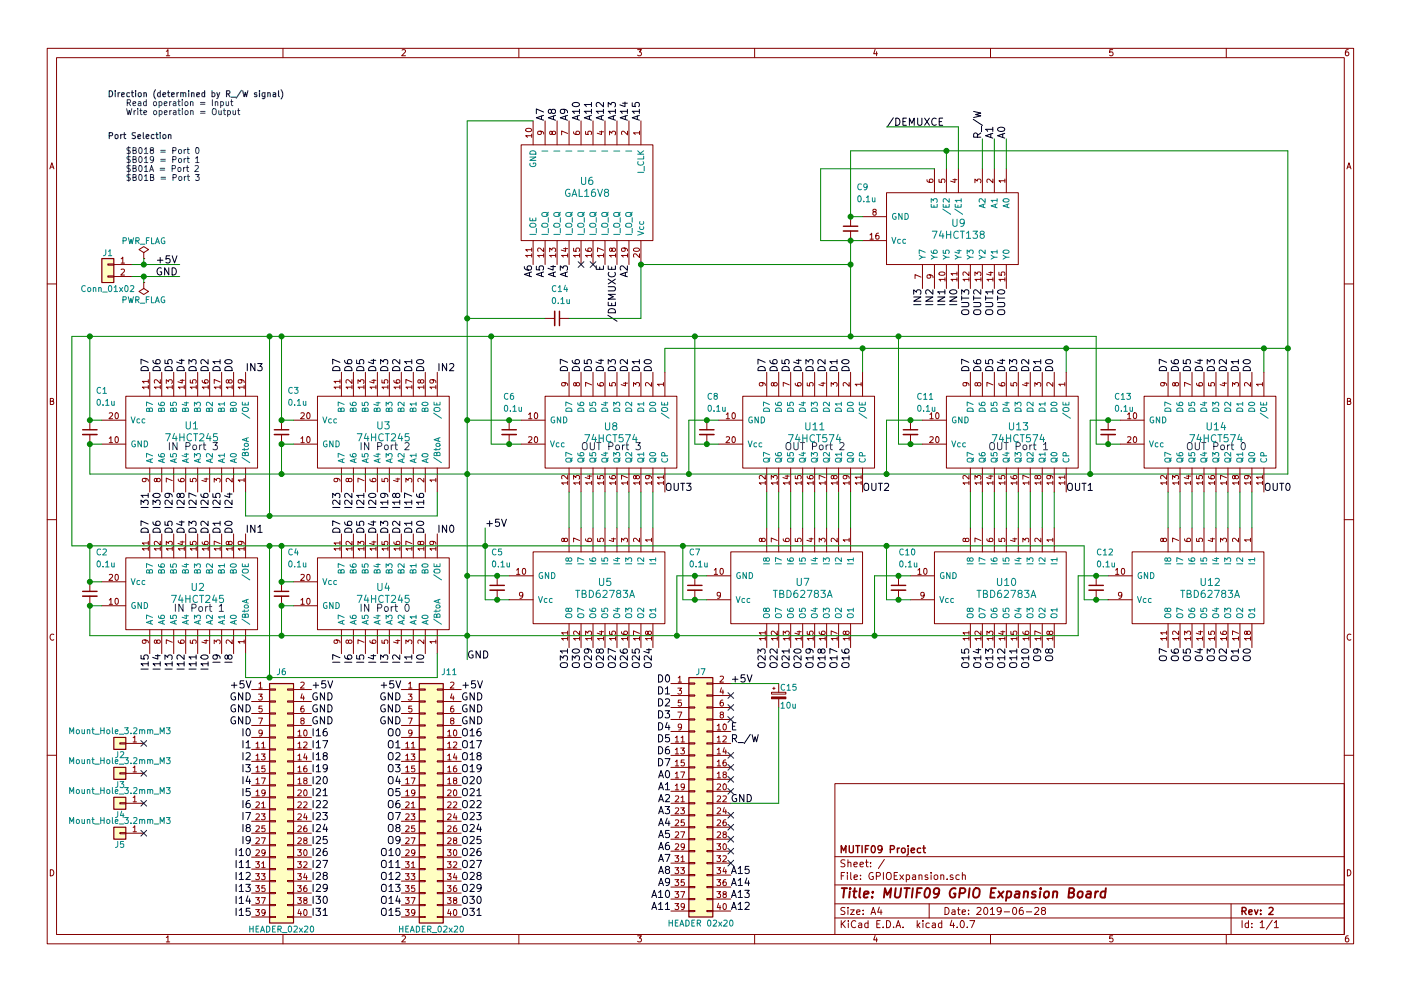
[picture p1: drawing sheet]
EESchema Schematic File Version 2
LIBS:sbclib
LIBS:GPIOExpansion
LIBS:power
LIBS:device
LIBS:switches
LIBS:relays
LIBS:motors
LIBS:transistors
LIBS:conn
LIBS:linear
LIBS:regul
LIBS:74xx
LIBS:cmos4000
LIBS:adc-dac
LIBS:memory
LIBS:xilinx
LIBS:microcontrollers
LIBS:dsp
LIBS:microchip
LIBS:analog_switches
LIBS:motorola
LIBS:texas
LIBS:intel
LIBS:audio
LIBS:interface
LIBS:digital-audio
LIBS:philips
LIBS:display
LIBS:cypress
LIBS:siliconi
LIBS:opto
LIBS:atmel
LIBS:contrib
LIBS:valves
LIBS:GPIOExpansion-cache
EELAYER 25 0
EELAYER END
$Descr A4 11693 8268
encoding utf-8
Sheet 1 1
Title "MUTIF09 GPIO Expansion Board"
Date "2019-06-28"
Rev "2"
Comp "MUTIF09 Project"
Comment1 ""
Comment2 ""
Comment3 ""
Comment4 ""
$EndDescr
$Comp
L 74HCT245 U3
U 1 1
P 3750 3600
F 0 "U3" V 3800 3050 60  0000 C CNN
F 1 "74HCT245" V 3700 3050 60  0000 C CNN
F 2 "Housings_DIP:DIP-20_W7.62mm" H 3750 3600 60  0001 C CNN
F 3 "" H 3750 3600 60  0001 C CNN
	1    3750 3600
	0    1    -1   0   
$EndComp
$Comp
L 74HCT245 U1
U 1 1
P 2150 3600
F 0 "U1" V 2200 3050 60  0000 C CNN
F 1 "74HCT245" V 2100 3050 60  0000 C CNN
F 2 "Housings_DIP:DIP-20_W7.62mm" H 2150 3600 60  0001 C CNN
F 3 "" H 2150 3600 60  0001 C CNN
	1    2150 3600
	0    1    -1   0   
$EndComp
$Comp
L 74HCT245 U2
U 1 1
P 2150 4950
F 0 "U2" V 2200 4450 60  0000 C CNN
F 1 "74HCT245" V 2100 4450 60  0000 C CNN
F 2 "Housings_DIP:DIP-20_W7.62mm" H 2150 4950 60  0001 C CNN
F 3 "" H 2150 4950 60  0001 C CNN
	1    2150 4950
	0    1    -1   0   
$EndComp
$Comp
L 74HCT245 U4
U 1 1
P 3750 4950
F 0 "U4" V 3800 4400 60  0000 C CNN
F 1 "74HCT245" V 3700 4400 60  0000 C CNN
F 2 "Housings_DIP:DIP-20_W7.62mm" H 3750 4950 60  0001 C CNN
F 3 "" H 3750 4950 60  0001 C CNN
	1    3750 4950
	0    1    -1   0   
$EndComp
$Comp
L TBD62783A U5
U 1 1
P 5550 4900
F 0 "U5" V 5500 4400 60  0000 C CNN
F 1 "TBD62783A" V 5600 4400 60  0000 C CNN
F 2 "Housings_DIP:DIP-18_W7.62mm" H 5550 4900 60  0001 C CNN
F 3 "" H 5550 4900 60  0001 C CNN
	1    5550 4900
	0    1    1    0   
$EndComp
$Comp
L TBD62783A U7
U 1 1
P 7200 4900
F 0 "U7" V 7150 4400 60  0000 C CNN
F 1 "TBD62783A" V 7250 4400 60  0000 C CNN
F 2 "Housings_DIP:DIP-18_W7.62mm" H 7200 4900 60  0001 C CNN
F 3 "" H 7200 4900 60  0001 C CNN
	1    7200 4900
	0    1    1    0   
$EndComp
$Comp
L TBD62783A U10
U 1 1
P 8900 4900
F 0 "U10" V 8850 4400 60  0000 C CNN
F 1 "TBD62783A" V 8950 4400 60  0000 C CNN
F 2 "Housings_DIP:DIP-18_W7.62mm" H 8900 4900 60  0001 C CNN
F 3 "" H 8900 4900 60  0001 C CNN
	1    8900 4900
	0    1    1    0   
$EndComp
$Comp
L TBD62783A U12
U 1 1
P 10550 4900
F 0 "U12" V 10500 4450 60  0000 C CNN
F 1 "TBD62783A" V 10600 4450 60  0000 C CNN
F 2 "Housings_DIP:DIP-18_W7.62mm" H 10550 4900 60  0001 C CNN
F 3 "" H 10550 4900 60  0001 C CNN
	1    10550 4900
	0    1    1    0   
$EndComp
$Comp
L Conn_02x20_Odd_Even J6
U 1 1
P 2300 6650
F 0 "J6" H 2350 7700 50  0000 C CNN
F 1 "HEADER_02x20" H 2350 5550 50  0000 C CNN
F 2 "Pin_Headers:Pin_Header_Angled_2x20_Pitch2.54mm" H 2300 6650 50  0001 C CNN
F 3 "" H 2300 6650 50  0001 C CNN
	1    2300 6650
	1    0    0    -1  
$EndComp
$Comp
L Conn_02x20_Odd_Even J11
U 1 1
P 3550 6650
F 0 "J11" H 3750 7700 50  0000 C CNN
F 1 "HEADER_02x20" H 3600 5550 50  0000 C CNN
F 2 "Pin_Headers:Pin_Header_Angled_2x20_Pitch2.54mm" H 3550 6650 50  0001 C CNN
F 3 "" H 3550 6650 50  0001 C CNN
	1    3550 6650
	1    0    0    -1  
$EndComp
$Comp
L Conn_01x02 J1
U 1 1
P 900 2200
F 0 "J1" H 900 2300 50  0000 C CNN
F 1 "Conn_01x02" H 900 2000 50  0000 C CNN
F 2 "Pin_Headers:Pin_Header_Straight_1x02_Pitch2.54mm" H 900 2200 50  0001 C CNN
F 3 "" H 900 2200 50  0001 C CNN
	1    900  2200
	-1   0    0    -1  
$EndComp
$Comp
L PWR_FLAG #FLG01
U 1 1
P 1200 2150
F 0 "#FLG01" H 1200 2225 50  0001 C CNN
F 1 "PWR_FLAG" H 1200 2300 50  0000 C CNN
F 2 "" H 1200 2150 50  0001 C CNN
F 3 "" H 1200 2150 50  0001 C CNN
	1    1200 2150
	1    0    0    -1  
$EndComp
$Comp
L PWR_FLAG #FLG02
U 1 1
P 1200 2350
F 0 "#FLG02" H 1200 2425 50  0001 C CNN
F 1 "PWR_FLAG" H 1200 2500 50  0000 C CNN
F 2 "" H 1200 2350 50  0001 C CNN
F 3 "" H 1200 2350 50  0001 C CNN
	1    1200 2350
	-1   0    0    1   
$EndComp
Text Label 1250 3100 1    60   ~ 0
D7
Text Label 1350 3100 1    60   ~ 0
D6
Text Label 1450 3100 1    60   ~ 0
D5
Text Label 1550 3100 1    60   ~ 0
D4
Text Label 1650 3100 1    60   ~ 0
D3
Text Label 1750 3100 1    60   ~ 0
D2
Text Label 1850 3100 1    60   ~ 0
D1
Text Label 1950 3100 1    60   ~ 0
D0
Text Label 3550 3100 1    60   ~ 0
D0
Text Label 3450 3100 1    60   ~ 0
D1
Text Label 3350 3100 1    60   ~ 0
D2
Text Label 3250 3100 1    60   ~ 0
D3
Text Label 3150 3100 1    60   ~ 0
D4
Text Label 3050 3100 1    60   ~ 0
D5
Text Label 2950 3100 1    60   ~ 0
D6
Text Label 2850 3100 1    60   ~ 0
D7
Text Label 8400 1150 1    60   ~ 0
A0
Text Label 8300 1150 1    60   ~ 0
A1
$Comp
L C_Small C9
U 1 1
P 7100 1900
F 0 "C9" H 7150 2250 50  0000 L CNN
F 1 "0.1u" H 7150 2150 50  0000 L CNN
F 2 "Capacitors_THT:C_Disc_D5.0mm_W2.5mm_P5.00mm" H 7100 1900 50  0001 C CNN
F 3 "" H 7100 1900 50  0001 C CNN
	1    7100 1900
	1    0    0    -1  
$EndComp
Text Label 1250 4450 1    60   ~ 0
D7
Text Label 1350 4450 1    60   ~ 0
D6
Text Label 1450 4450 1    60   ~ 0
D5
Text Label 1550 4450 1    60   ~ 0
D4
Text Label 1650 4450 1    60   ~ 0
D3
Text Label 1750 4450 1    60   ~ 0
D2
Text Label 1850 4450 1    60   ~ 0
D1
Text Label 1950 4450 1    60   ~ 0
D0
Text Label 2850 4450 1    60   ~ 0
D7
Text Label 2950 4450 1    60   ~ 0
D6
Text Label 3050 4450 1    60   ~ 0
D5
Text Label 3150 4450 1    60   ~ 0
D4
Text Label 3250 4450 1    60   ~ 0
D3
Text Label 3350 4450 1    60   ~ 0
D2
Text Label 3450 4450 1    60   ~ 0
D1
Text Label 3550 4450 1    60   ~ 0
D0
Text Label 4750 3100 1    60   ~ 0
D7
Text Label 4850 3100 1    60   ~ 0
D6
Text Label 4950 3100 1    60   ~ 0
D5
Text Label 5050 3100 1    60   ~ 0
D4
Text Label 5150 3100 1    60   ~ 0
D3
Text Label 5250 3100 1    60   ~ 0
D2
Text Label 5350 3100 1    60   ~ 0
D1
Text Label 5450 3100 1    60   ~ 0
D0
Text Label 6400 3100 1    60   ~ 0
D7
Text Label 6500 3100 1    60   ~ 0
D6
Text Label 6600 3100 1    60   ~ 0
D5
Text Label 6700 3100 1    60   ~ 0
D4
Text Label 6800 3100 1    60   ~ 0
D3
Text Label 6900 3100 1    60   ~ 0
D2
Text Label 7000 3100 1    60   ~ 0
D1
Text Label 7100 3100 1    60   ~ 0
D0
Text Label 8100 3100 1    60   ~ 0
D7
Text Label 8200 3100 1    60   ~ 0
D6
Text Label 8300 3100 1    60   ~ 0
D5
Text Label 8400 3100 1    60   ~ 0
D4
Text Label 8500 3100 1    60   ~ 0
D3
Text Label 8600 3100 1    60   ~ 0
D2
Text Label 8700 3100 1    60   ~ 0
D1
Text Label 8800 3100 1    60   ~ 0
D0
Text Label 9750 3100 1    60   ~ 0
D7
Text Label 9850 3100 1    60   ~ 0
D6
Text Label 9950 3100 1    60   ~ 0
D5
Text Label 10050 3100 1    60   ~ 0
D4
Text Label 10150 3100 1    60   ~ 0
D3
Text Label 10250 3100 1    60   ~ 0
D2
Text Label 10350 3100 1    60   ~ 0
D1
Text Label 10450 3100 1    60   ~ 0
D0
$Comp
L C_Small C13
U 1 1
P 9250 3600
F 0 "C13" H 9300 3900 50  0000 L CNN
F 1 "0.1u" H 9300 3800 50  0000 L CNN
F 2 "Capacitors_THT:C_Disc_D5.0mm_W2.5mm_P5.00mm" H 9250 3600 50  0001 C CNN
F 3 "" H 9250 3600 50  0001 C CNN
	1    9250 3600
	1    0    0    -1  
$EndComp
$Comp
L C_Small C11
U 1 1
P 7600 3600
F 0 "C11" H 7650 3900 50  0000 L CNN
F 1 "0.1u" H 7650 3800 50  0000 L CNN
F 2 "Capacitors_THT:C_Disc_D5.0mm_W2.5mm_P5.00mm" H 7600 3600 50  0001 C CNN
F 3 "" H 7600 3600 50  0001 C CNN
	1    7600 3600
	1    0    0    -1  
$EndComp
$Comp
L C_Small C8
U 1 1
P 5900 3600
F 0 "C8" H 5900 3900 50  0000 L CNN
F 1 "0.1u" H 5900 3800 50  0000 L CNN
F 2 "Capacitors_THT:C_Disc_D5.0mm_W2.5mm_P5.00mm" H 5900 3600 50  0001 C CNN
F 3 "" H 5900 3600 50  0001 C CNN
	1    5900 3600
	1    0    0    -1  
$EndComp
$Comp
L C_Small C7
U 1 1
P 5800 4900
F 0 "C7" H 5750 5200 50  0000 L CNN
F 1 "0.1u" H 5750 5100 50  0000 L CNN
F 2 "Capacitors_THT:C_Disc_D5.0mm_W2.5mm_P5.00mm" H 5800 4900 50  0001 C CNN
F 3 "" H 5800 4900 50  0001 C CNN
	1    5800 4900
	1    0    0    -1  
$EndComp
$Comp
L C_Small C10
U 1 1
P 7500 4900
F 0 "C10" H 7500 5200 50  0000 L CNN
F 1 "0.1u" H 7500 5100 50  0000 L CNN
F 2 "Capacitors_THT:C_Disc_D5.0mm_W2.5mm_P5.00mm" H 7500 4900 50  0001 C CNN
F 3 "" H 7500 4900 50  0001 C CNN
	1    7500 4900
	1    0    0    -1  
$EndComp
$Comp
L C_Small C12
U 1 1
P 9150 4900
F 0 "C12" H 9150 5200 50  0000 L CNN
F 1 "0.1u" H 9150 5100 50  0000 L CNN
F 2 "Capacitors_THT:C_Disc_D5.0mm_W2.5mm_P5.00mm" H 9150 4900 50  0001 C CNN
F 3 "" H 9150 4900 50  0001 C CNN
	1    9150 4900
	1    0    0    -1  
$EndComp
$Comp
L C_Small C6
U 1 1
P 4250 3600
F 0 "C6" H 4200 3900 50  0000 L CNN
F 1 "0.1u" H 4200 3800 50  0000 L CNN
F 2 "Capacitors_THT:C_Disc_D5.0mm_W2.5mm_P5.00mm" H 4250 3600 50  0001 C CNN
F 3 "" H 4250 3600 50  0001 C CNN
	1    4250 3600
	1    0    0    -1  
$EndComp
$Comp
L C_Small C5
U 1 1
P 4150 4900
F 0 "C5" H 4100 5200 50  0000 L CNN
F 1 "0.1u" H 4100 5100 50  0000 L CNN
F 2 "Capacitors_THT:C_Disc_D5.0mm_W2.5mm_P5.00mm" H 4150 4900 50  0001 C CNN
F 3 "" H 4150 4900 50  0001 C CNN
	1    4150 4900
	1    0    0    -1  
$EndComp
$Comp
L C_Small C3
U 1 1
P 2350 3600
F 0 "C3" H 2400 3950 50  0000 L CNN
F 1 "0.1u" H 2400 3850 50  0000 L CNN
F 2 "Capacitors_THT:C_Disc_D5.0mm_W2.5mm_P5.00mm" H 2350 3600 50  0001 C CNN
F 3 "" H 2350 3600 50  0001 C CNN
	1    2350 3600
	1    0    0    -1  
$EndComp
$Comp
L C_Small C1
U 1 1
P 750 3600
F 0 "C1" H 800 3950 50  0000 L CNN
F 1 "0.1u" H 800 3850 50  0000 L CNN
F 2 "Capacitors_THT:C_Disc_D5.0mm_W2.5mm_P5.00mm" H 750 3600 50  0001 C CNN
F 3 "" H 750 3600 50  0001 C CNN
	1    750  3600
	1    0    0    -1  
$EndComp
$Comp
L C_Small C2
U 1 1
P 750 4950
F 0 "C2" H 800 5300 50  0000 L CNN
F 1 "0.1u" H 800 5200 50  0000 L CNN
F 2 "Capacitors_THT:C_Disc_D5.0mm_W2.5mm_P5.00mm" H 750 4950 50  0001 C CNN
F 3 "" H 750 4950 50  0001 C CNN
	1    750  4950
	1    0    0    -1  
$EndComp
$Comp
L C_Small C4
U 1 1
P 2350 4950
F 0 "C4" H 2400 5300 50  0000 L CNN
F 1 "0.1u" H 2400 5200 50  0000 L CNN
F 2 "Capacitors_THT:C_Disc_D5.0mm_W2.5mm_P5.00mm" H 2350 4950 50  0001 C CNN
F 3 "" H 2350 4950 50  0001 C CNN
	1    2350 4950
	1    0    0    -1  
$EndComp
Text Label 7700 2400 3    60   ~ 0
IN3
Text Label 7800 2400 3    60   ~ 0
IN2
Text Label 7900 2400 3    60   ~ 0
IN1
Text Label 8000 2400 3    60   ~ 0
IN0
Text Label 8100 2400 3    60   ~ 0
OUT3
Text Label 8200 2400 3    60   ~ 0
OUT2
Text Label 8300 2400 3    60   ~ 0
OUT1
Text Label 8400 2400 3    60   ~ 0
OUT0
Text Label 2050 3100 0    60   ~ 0
IN3
Text Label 3650 3100 0    60   ~ 0
IN2
Text Label 2050 4450 0    60   ~ 0
IN1
Text Label 3650 4450 0    60   ~ 0
IN0
Text Label 5550 4100 0    60   ~ 0
OUT3
Text Label 7200 4100 0    60   ~ 0
OUT2
Text Label 8900 4100 0    60   ~ 0
OUT1
Text Label 10550 4100 0    60   ~ 0
OUT0
$Comp
L 74HCT238 U9
U 1 1
P 8500 1900
F 0 "U9" V 8450 1400 60  0000 C CNN
F 1 "74HCT138" V 8550 1400 60  0000 C CNN
F 2 "Housings_DIP:DIP-16_W7.62mm" H 8500 1900 60  0001 C CNN
F 3 "" H 8500 1900 60  0001 C CNN
	1    8500 1900
	0    1    1    0   
$EndComp
Text Label 1300 2200 0    60   ~ 0
+5V
Text Label 1300 2300 0    60   ~ 0
GND
Text Label 4050 4400 0    60   ~ 0
+5V
Text Label 3900 5500 0    60   ~ 0
GND
Wire Wire Line
	7100 1800 7200 1800
Wire Wire Line
	6850 2000 7200 2000
Wire Wire Line
	9750 4100 9750 4400
Wire Wire Line
	9850 4100 9850 4400
Wire Wire Line
	9950 4100 9950 4400
Wire Wire Line
	10050 4100 10050 4400
Wire Wire Line
	10150 4100 10150 4400
Wire Wire Line
	10250 4100 10250 4400
Wire Wire Line
	10350 4100 10350 4400
Wire Wire Line
	10450 4100 10450 4400
Wire Wire Line
	8100 4100 8100 4400
Wire Wire Line
	8200 4100 8200 4400
Wire Wire Line
	8300 4100 8300 4400
Wire Wire Line
	8400 4100 8400 4400
Wire Wire Line
	8500 4100 8500 4400
Wire Wire Line
	8600 4100 8600 4400
Wire Wire Line
	8700 4100 8700 4400
Wire Wire Line
	8800 4100 8800 4400
Wire Wire Line
	6400 4100 6400 4400
Wire Wire Line
	6500 4100 6500 4400
Wire Wire Line
	6600 4100 6600 4400
Wire Wire Line
	6700 4100 6700 4400
Wire Wire Line
	6800 4100 6800 4400
Wire Wire Line
	6900 4100 6900 4400
Wire Wire Line
	7000 4100 7000 4400
Wire Wire Line
	7100 4100 7100 4400
Wire Wire Line
	4750 4100 4750 4400
Wire Wire Line
	4850 4100 4850 4400
Wire Wire Line
	4950 4100 4950 4400
Wire Wire Line
	5050 4100 5050 4400
Wire Wire Line
	5150 4100 5150 4400
Wire Wire Line
	5250 4100 5250 4400
Wire Wire Line
	5350 4100 5350 4400
Wire Wire Line
	5450 4100 5450 4400
Wire Wire Line
	3900 3500 4350 3500
Wire Wire Line
	4100 3700 4350 3700
Wire Wire Line
	3900 4800 4250 4800
Wire Wire Line
	4050 5000 4250 5000
Wire Wire Line
	5800 3700 6000 3700
Wire Wire Line
	5650 4800 5900 4800
Wire Wire Line
	5700 5000 5900 5000
Wire Wire Line
	7400 3500 7700 3500
Wire Wire Line
	7500 3700 7700 3700
Wire Wire Line
	7300 4800 7600 4800
Wire Wire Line
	7400 5000 7600 5000
Wire Wire Line
	2350 3500 2450 3500
Wire Wire Line
	2350 3700 2450 3700
Wire Wire Line
	2350 4850 2450 4850
Wire Wire Line
	2350 5050 2450 5050
Wire Wire Line
	750  3500 850  3500
Wire Wire Line
	750  3700 850  3700
Wire Wire Line
	750  4850 850  4850
Wire Wire Line
	750  5050 850  5050
Wire Wire Line
	7100 1250 7100 1800
Wire Wire Line
	7100 2000 7100 2800
Connection ~ 7100 1800
Connection ~ 7100 2000
Connection ~ 7600 3500
Connection ~ 7600 3700
Connection ~ 5900 3500
Connection ~ 5900 3700
Wire Wire Line
	2350 2800 2350 3500
Wire Wire Line
	2350 3700 2350 3950
Wire Wire Line
	750  2800 750  3500
Wire Wire Line
	750  3700 750  3950
Wire Wire Line
	750  4550 750  4850
Wire Wire Line
	750  5050 750  5300
Wire Wire Line
	2350 4550 2350 4850
Wire Wire Line
	2350 5050 2350 5300
Connection ~ 4150 4800
Connection ~ 4150 5000
Connection ~ 750  4850
Connection ~ 750  5050
Connection ~ 2350 4850
Connection ~ 2350 5050
Connection ~ 2350 3500
Connection ~ 2350 3700
Connection ~ 750  3500
Connection ~ 750  3700
Connection ~ 7500 4800
Connection ~ 7500 5000
Wire Wire Line
	1200 2150 1200 2200
Connection ~ 1200 2200
Wire Wire Line
	1200 2350 1200 2300
Connection ~ 1200 2300
Connection ~ 2350 2800
Wire Wire Line
	750  3950 10750 3950
Wire Wire Line
	600  4550 600  2800
Connection ~ 750  2800
Connection ~ 750  4550
Connection ~ 5800 4800
Connection ~ 5800 5000
Connection ~ 2350 3950
Connection ~ 2350 4550
Connection ~ 2350 5300
Connection ~ 4250 3500
Connection ~ 4250 3700
Connection ~ 5750 3950
Connection ~ 7400 3950
Connection ~ 9100 3950
Wire Wire Line
	10750 3950 10750 1250
Wire Wire Line
	9100 3500 9350 3500
Connection ~ 9250 3500
Wire Wire Line
	9150 3700 9350 3700
Connection ~ 9250 3700
Wire Wire Line
	10750 1250 7100 1250
Connection ~ 7900 1250
Wire Wire Line
	7800 1400 6850 1400
Connection ~ 7100 2800
Wire Wire Line
	4100 3700 4100 2800
Connection ~ 4100 2800
Wire Wire Line
	6000 3500 5750 3500
Wire Wire Line
	5750 3500 5750 3950
Wire Wire Line
	5800 3700 5800 2800
Connection ~ 5800 2800
Wire Wire Line
	7400 3500 7400 3950
Wire Wire Line
	7500 3700 7500 2800
Connection ~ 7500 2800
Wire Wire Line
	9100 3500 9100 3950
Wire Wire Line
	9150 3700 9150 2800
Wire Wire Line
	9150 2800 600  2800
Wire Wire Line
	9000 4800 9250 4800
Connection ~ 9150 4800
Wire Wire Line
	9050 5000 9250 5000
Connection ~ 9150 5000
Wire Wire Line
	4050 4400 4050 5000
Connection ~ 4050 4550
Wire Wire Line
	3900 1000 3900 5500
Connection ~ 3900 5300
Connection ~ 3900 4800
Wire Wire Line
	6850 1400 6850 2000
Connection ~ 3900 3950
Wire Wire Line
	5700 5000 5700 4550
Connection ~ 5700 4550
Wire Wire Line
	5650 4800 5650 5300
Connection ~ 5650 5300
Wire Wire Line
	7400 5000 7400 4550
Connection ~ 7400 4550
Wire Wire Line
	7300 4800 7300 5300
Connection ~ 7300 5300
Wire Wire Line
	9050 5000 9050 4550
Wire Wire Line
	9000 4800 9000 5300
Wire Wire Line
	9050 4550 600  4550
Wire Wire Line
	9000 5300 750  5300
Wire Wire Line
	2050 4100 2050 4300
Wire Wire Line
	2050 4300 3650 4300
Wire Wire Line
	3650 4300 3650 4100
Wire Wire Line
	2050 5450 2050 5650
Wire Wire Line
	2050 5650 3650 5650
Wire Wire Line
	3650 5650 3650 5450
Wire Wire Line
	2250 2800 2250 4300
Connection ~ 2250 4300
Connection ~ 2250 2800
Wire Wire Line
	2250 4550 2250 5650
Connection ~ 2250 5650
Connection ~ 2250 4550
Wire Wire Line
	7200 3100 7200 2900
Wire Wire Line
	5550 2900 10750 2900
Connection ~ 10750 2900
Wire Wire Line
	8900 3100 8900 2900
Connection ~ 8900 2900
Wire Wire Line
	10550 3100 10550 2900
Connection ~ 10550 2900
Wire Wire Line
	5550 3100 5550 2900
Connection ~ 7200 2900
Text Label 10450 5400 3    60   ~ 0
O0
Text Label 10350 5400 3    60   ~ 0
O1
Text Label 10250 5400 3    60   ~ 0
O2
Text Label 10150 5400 3    60   ~ 0
O3
Text Label 10050 5400 3    60   ~ 0
O4
Text Label 9950 5400 3    60   ~ 0
O5
Text Label 9850 5400 3    60   ~ 0
O6
Text Label 9750 5400 3    60   ~ 0
O7
Text Label 8800 5400 3    60   ~ 0
O8
Text Label 8700 5400 3    60   ~ 0
O9
Text Label 8600 5400 3    60   ~ 0
O10
Text Label 8500 5400 3    60   ~ 0
O11
Text Label 8400 5400 3    60   ~ 0
O12
Text Label 8300 5400 3    60   ~ 0
O13
Text Label 8200 5400 3    60   ~ 0
O14
Text Label 8100 5400 3    60   ~ 0
O15
Text Label 7100 5400 3    60   ~ 0
O16
Text Label 7000 5400 3    60   ~ 0
O17
Text Label 6900 5400 3    60   ~ 0
O18
Text Label 6800 5400 3    60   ~ 0
O19
Text Label 6700 5400 3    60   ~ 0
O20
Text Label 6600 5400 3    60   ~ 0
O21
Text Label 6500 5400 3    60   ~ 0
O22
Text Label 6400 5400 3    60   ~ 0
O23
Text Label 5450 5400 3    60   ~ 0
O24
Text Label 5350 5400 3    60   ~ 0
O25
Text Label 5250 5400 3    60   ~ 0
O26
Text Label 5050 5400 3    60   ~ 0
O28
Text Label 4950 5400 3    60   ~ 0
O29
Text Label 4850 5400 3    60   ~ 0
O30
Text Label 4750 5400 3    60   ~ 0
O31
Text Label 5150 5400 3    60   ~ 0
O27
Text Label 3550 5450 3    60   ~ 0
I0
Text Label 3450 5450 3    60   ~ 0
I1
Text Label 3350 5450 3    60   ~ 0
I2
Text Label 3250 5450 3    60   ~ 0
I3
Text Label 3150 5450 3    60   ~ 0
I4
Text Label 3050 5450 3    60   ~ 0
I5
Text Label 2950 5450 3    60   ~ 0
I6
Text Label 2850 5450 3    60   ~ 0
I7
Text Label 1950 5450 3    60   ~ 0
I8
Text Label 1850 5450 3    60   ~ 0
I9
Text Label 1750 5450 3    60   ~ 0
I10
Text Label 1650 5450 3    60   ~ 0
I11
Text Label 1550 5450 3    60   ~ 0
I12
Text Label 1450 5450 3    60   ~ 0
I13
Text Label 1350 5450 3    60   ~ 0
I14
Text Label 1250 5450 3    60   ~ 0
I15
Text Label 3550 4100 3    60   ~ 0
I16
Text Label 3450 4100 3    60   ~ 0
I17
Text Label 3350 4100 3    60   ~ 0
I18
Text Label 3250 4100 3    60   ~ 0
I19
Text Label 3150 4100 3    60   ~ 0
I20
Text Label 3050 4100 3    60   ~ 0
I21
Text Label 2950 4100 3    60   ~ 0
I22
Text Label 2850 4100 3    60   ~ 0
I23
Text Label 1950 4100 3    60   ~ 0
I24
Text Label 1850 4100 3    60   ~ 0
I25
Text Label 1750 4100 3    60   ~ 0
I26
Text Label 1650 4100 3    60   ~ 0
I27
Text Label 1550 4100 3    60   ~ 0
I28
Text Label 1450 4100 3    60   ~ 0
I29
Text Label 1350 4100 3    60   ~ 0
I30
Text Label 1250 4100 3    60   ~ 0
I31
Text Label 2100 6150 2    60   ~ 0
I0
Text Label 2100 6450 2    60   ~ 0
I3
Text Label 2100 6650 2    60   ~ 0
I5
Text Label 2100 6850 2    60   ~ 0
I7
Text Label 2100 7050 2    60   ~ 0
I9
Text Label 2100 7250 2    60   ~ 0
I11
Text Label 2100 7450 2    60   ~ 0
I13
Text Label 2100 7650 2    60   ~ 0
I15
Text Label 2600 6250 0    60   ~ 0
I17
Text Label 2600 6450 0    60   ~ 0
I19
Text Label 2600 6650 0    60   ~ 0
I21
Text Label 2600 6850 0    60   ~ 0
I23
Text Label 2600 7050 0    60   ~ 0
I25
Text Label 2600 7250 0    60   ~ 0
I27
Text Label 2600 7450 0    60   ~ 0
I29
Text Label 2600 7650 0    60   ~ 0
I31
Text Label 2100 6250 2    60   ~ 0
I1
Text Label 2100 6350 2    60   ~ 0
I2
Text Label 2100 6550 2    60   ~ 0
I4
Text Label 2100 6750 2    60   ~ 0
I6
Text Label 2100 6950 2    60   ~ 0
I8
Text Label 2100 7150 2    60   ~ 0
I10
Text Label 2100 7350 2    60   ~ 0
I12
Text Label 2100 7550 2    60   ~ 0
I14
Text Label 2600 6150 0    60   ~ 0
I16
Text Label 2600 6350 0    60   ~ 0
I18
Text Label 2600 6550 0    60   ~ 0
I20
Text Label 2600 6750 0    60   ~ 0
I22
Text Label 2600 6950 0    60   ~ 0
I24
Text Label 2600 7150 0    60   ~ 0
I26
Text Label 2600 7350 0    60   ~ 0
I28
Text Label 2600 7550 0    60   ~ 0
I30
Text Label 3350 6150 2    60   ~ 0
O0
Text Label 3350 6350 2    60   ~ 0
O2
Text Label 3350 6550 2    60   ~ 0
O4
Text Label 3350 6750 2    60   ~ 0
O6
Text Label 3350 6950 2    60   ~ 0
O8
Text Label 3350 7150 2    60   ~ 0
O10
Text Label 3350 7350 2    60   ~ 0
O12
Text Label 3350 7550 2    60   ~ 0
O14
Text Label 3850 6150 0    60   ~ 0
O16
Text Label 3850 6350 0    60   ~ 0
O18
Text Label 3850 6550 0    60   ~ 0
O20
Text Label 3850 6750 0    60   ~ 0
O22
Text Label 3850 6950 0    60   ~ 0
O24
Text Label 3850 7150 0    60   ~ 0
O26
Text Label 3850 7350 0    60   ~ 0
O28
Text Label 3850 7550 0    60   ~ 0
O30
Text Label 3350 6250 2    60   ~ 0
O1
Text Label 3350 6450 2    60   ~ 0
O3
Text Label 3350 6650 2    60   ~ 0
O5
Text Label 3350 6850 2    60   ~ 0
O7
Text Label 3350 7050 2    60   ~ 0
O9
Text Label 3350 7250 2    60   ~ 0
O11
Text Label 3350 7450 2    60   ~ 0
O13
Text Label 3350 7650 2    60   ~ 0
O15
Text Label 3850 6250 0    60   ~ 0
O17
Text Label 3850 6450 0    60   ~ 0
O19
Text Label 3850 6650 0    60   ~ 0
O21
Text Label 3850 6850 0    60   ~ 0
O23
Text Label 3850 7050 0    60   ~ 0
O25
Text Label 3850 7250 0    60   ~ 0
O27
Text Label 3850 7450 0    60   ~ 0
O29
Text Label 3850 7650 0    60   ~ 0
O31
Text Label 2600 6050 0    60   ~ 0
GND
Text Label 2600 5850 0    60   ~ 0
GND
Text Label 2600 5950 0    60   ~ 0
GND
Text Label 3850 5850 0    60   ~ 0
GND
Text Label 3850 5950 0    60   ~ 0
GND
Text Label 3850 6050 0    60   ~ 0
GND
Text Label 2100 5950 2    60   ~ 0
GND
Text Label 2100 5850 2    60   ~ 0
GND
Text Label 2100 6050 2    60   ~ 0
GND
Text Label 3350 5850 2    60   ~ 0
GND
Text Label 3350 5950 2    60   ~ 0
GND
Text Label 3350 6050 2    60   ~ 0
GND
Text Label 2100 5750 2    60   ~ 0
+5V
Text Label 3350 5750 2    60   ~ 0
+5V
Text Label 2600 5750 0    60   ~ 0
+5V
Text Label 3850 5750 0    60   ~ 0
+5V
Text Notes 900  1150 0    50   ~ 10
Port Selection
Text Notes 1050 1500 0    50   ~ 0
$B018 = Port 0\n$B019 = Port 1\n$B01A = Port 2\n$B01B = Port 3
Text Notes 900  800  0    50   ~ 10
Direction (determined by R_/W signal)
Text Notes 1050 950  0    50   ~ 0
Read operation = Input\nWrite operation = Output
Text Notes 1400 3750 0    60   ~ 0
IN Port 3
Text Notes 3000 3750 0    60   ~ 0
IN Port 2
Text Notes 1450 5100 0    60   ~ 0
IN Port 1
Text Notes 3000 5100 0    60   ~ 0
IN Port 0
Text Notes 4850 3750 0    60   ~ 0
OUT Port 3
Text Notes 6550 3750 0    60   ~ 0
OUT Port 2
Text Notes 8250 3750 0    60   ~ 0
OUT Port 1
Text Notes 9900 3750 0    60   ~ 0
OUT Port 0
$Comp
L Conn_01x01 J2
U 1 1
P 1000 6200
F 0 "J2" H 1000 6300 50  0000 C CNN
F 1 "Mount_Hole_3.2mm_M3" H 1000 6100 50  0000 C CNN
F 2 "Mounting_Holes:MountingHole_3.2mm_M3" H 1000 6200 50  0001 C CNN
F 3 "" H 1000 6200 50  0001 C CNN
	1    1000 6200
	-1   0    0    1   
$EndComp
$Comp
L Conn_01x01 J3
U 1 1
P 1000 6450
F 0 "J3" H 1000 6550 50  0000 C CNN
F 1 "Mount_Hole_3.2mm_M3" H 1000 6350 50  0000 C CNN
F 2 "Mounting_Holes:MountingHole_3.2mm_M3" H 1000 6450 50  0001 C CNN
F 3 "" H 1000 6450 50  0001 C CNN
	1    1000 6450
	-1   0    0    1   
$EndComp
$Comp
L Conn_01x01 J4
U 1 1
P 1000 6700
F 0 "J4" H 1000 6800 50  0000 C CNN
F 1 "Mount_Hole_3.2mm_M3" H 1000 6600 50  0000 C CNN
F 2 "Mounting_Holes:MountingHole_3.2mm_M3" H 1000 6700 50  0001 C CNN
F 3 "" H 1000 6700 50  0001 C CNN
	1    1000 6700
	-1   0    0    1   
$EndComp
$Comp
L Conn_01x01 J5
U 1 1
P 1000 6950
F 0 "J5" H 1000 7050 50  0000 C CNN
F 1 "Mount_Hole_3.2mm_M3" H 1000 6850 50  0000 C CNN
F 2 "Mounting_Holes:MountingHole_3.2mm_M3" H 1000 6950 50  0001 C CNN
F 3 "" H 1000 6950 50  0001 C CNN
	1    1000 6950
	-1   0    0    1   
$EndComp
NoConn ~ 1200 6200
NoConn ~ 1200 6450
NoConn ~ 1200 6700
NoConn ~ 1200 6950
$Comp
L Conn_02x20_Odd_Even J7
U 1 1
P 5800 6600
F 0 "J7" H 5850 7600 50  0000 C CNN
F 1 "HEADER 02x20" H 5850 5500 50  0000 C CNN
F 2 "Pin_Headers:Pin_Header_Straight_2x20_Pitch2.54mm" H 5800 6600 50  0001 C CNN
F 3 "" H 5800 6600 50  0001 C CNN
	1    5800 6600
	1    0    0    -1  
$EndComp
$Comp
L GAL16V8 U6
U 1 1
P 4900 1600
F 0 "U6" V 4800 1600 60  0000 C CNN
F 1 "GAL16V8" V 4900 1600 60  0000 C CNN
F 2 "Housings_DIP:DIP-20_W7.62mm_Socket" H 4900 1050 60  0001 C CNN
F 3 "" H 4900 1050 60  0001 C CNN
	1    4900 1600
	0    1    1    0   
$EndComp
Wire Wire Line
	7900 1400 7900 1250
Text Label 5350 1000 1    60   ~ 0
A15
Text Label 5250 1000 1    60   ~ 0
A14
Text Label 5150 1000 1    60   ~ 0
A13
Text Label 5050 1000 1    60   ~ 0
A12
Text Label 4950 1000 1    60   ~ 0
A11
Text Label 4850 1000 1    60   ~ 0
A10
Text Label 4750 1000 1    60   ~ 0
A9
Text Label 4650 1000 1    60   ~ 0
A8
Text Label 4550 1000 1    60   ~ 0
A7
Text Label 4450 2200 3    60   ~ 0
A6
Text Label 4550 2200 3    60   ~ 0
A5
Text Label 4650 2200 3    60   ~ 0
A4
Text Label 4750 2200 3    60   ~ 0
A3
Text Label 5250 2200 3    60   ~ 0
A2
Text Label 5150 2200 3    60   ~ 0
/DEMUXCE
NoConn ~ 4950 2200
$Comp
L C_Small C14
U 1 1
P 4650 2650
F 0 "C14" V 4400 2600 50  0000 L CNN
F 1 "0.1u" V 4500 2600 50  0000 L CNN
F 2 "Capacitors_THT:C_Disc_D5.0mm_W2.5mm_P5.00mm" H 4650 2650 50  0001 C CNN
F 3 "" H 4650 2650 50  0001 C CNN
	1    4650 2650
	0    1    1    0   
$EndComp
Connection ~ 3900 3500
Text Label 7400 1050 0    60   ~ 0
/DEMUXCE
Wire Wire Line
	8000 1400 8000 1050
Wire Wire Line
	8000 1050 7400 1050
Text Label 8200 1150 1    60   ~ 0
R_/W
Wire Wire Line
	8200 1150 8200 1400
Wire Wire Line
	8300 1150 8300 1400
Wire Wire Line
	8400 1150 8400 1400
Text Label 5600 5700 2    60   ~ 0
D0
Text Label 5600 5800 2    60   ~ 0
D1
Text Label 5600 5900 2    60   ~ 0
D2
Text Label 5600 6000 2    60   ~ 0
D3
Text Label 5600 6100 2    60   ~ 0
D4
Text Label 5600 6200 2    60   ~ 0
D5
Text Label 5600 6300 2    60   ~ 0
D6
Text Label 5600 6400 2    60   ~ 0
D7
Text Label 5600 6500 2    60   ~ 0
A0
Text Label 5600 6600 2    60   ~ 0
A1
Text Label 5600 6700 2    60   ~ 0
A2
Text Label 5600 6800 2    60   ~ 0
A3
Text Label 5600 6900 2    60   ~ 0
A4
Text Label 5600 7000 2    60   ~ 0
A5
Text Label 5600 7100 2    60   ~ 0
A6
Text Label 5600 7200 2    60   ~ 0
A7
Text Label 5600 7300 2    60   ~ 0
A8
Text Label 5600 7400 2    60   ~ 0
A9
Text Label 5600 7500 2    60   ~ 0
A10
Text Label 5600 7600 2    60   ~ 0
A11
Text Label 6100 7600 0    60   ~ 0
A12
Text Label 6100 7500 0    60   ~ 0
A13
Text Label 6100 7400 0    60   ~ 0
A14
Text Label 6100 7300 0    60   ~ 0
A15
Text Label 6100 6200 0    60   ~ 0
R_/W
Text Label 6100 5700 0    60   ~ 0
+5V
Text Label 6100 6700 0    60   ~ 0
GND
NoConn ~ 6100 5800
NoConn ~ 6100 5900
NoConn ~ 6100 6000
NoConn ~ 6100 6300
NoConn ~ 6100 6400
NoConn ~ 6100 6500
NoConn ~ 6100 6600
NoConn ~ 6100 6800
NoConn ~ 6100 6900
NoConn ~ 6100 7000
NoConn ~ 6100 7100
NoConn ~ 6100 7200
Wire Wire Line
	1100 2300 1500 2300
$Comp
L CP_Small C15
U 1 1
P 6500 5800
F 0 "C15" H 6510 5870 50  0000 L CNN
F 1 "10u" H 6510 5720 50  0000 L CNN
F 2 "Capacitors_THT:CP_Radial_D5.0mm_P2.50mm" H 6500 5800 50  0001 C CNN
F 3 "" H 6500 5800 50  0001 C CNN
	1    6500 5800
	1    0    0    -1  
$EndComp
Wire Wire Line
	6100 5700 6500 5700
Wire Wire Line
	6500 5900 6500 6700
Wire Wire Line
	6500 6700 6100 6700
Wire Wire Line
	1500 2200 1100 2200
NoConn ~ 4850 2200
$Comp
L 74HCT574 U14
U 1 1
P 10650 3600
F 0 "U14" V 10600 3100 60  0000 C CNN
F 1 "74HCT574" V 10700 3100 60  0000 C CNN
F 2 "Housings_DIP:DIP-20_W7.62mm_Socket" H 10650 3600 60  0001 C CNN
F 3 "" H 10650 3600 60  0001 C CNN
	1    10650 3600
	0    1    1    0   
$EndComp
$Comp
L 74HCT574 U13
U 1 1
P 9000 3600
F 0 "U13" V 8950 3100 60  0000 C CNN
F 1 "74HCT574" V 9050 3100 60  0000 C CNN
F 2 "Housings_DIP:DIP-20_W7.62mm_Socket" H 9000 3600 60  0001 C CNN
F 3 "" H 9000 3600 60  0001 C CNN
	1    9000 3600
	0    1    1    0   
$EndComp
$Comp
L 74HCT574 U11
U 1 1
P 7300 3600
F 0 "U11" V 7250 3100 60  0000 C CNN
F 1 "74HCT574" V 7350 3100 60  0000 C CNN
F 2 "Housings_DIP:DIP-20_W7.62mm_Socket" H 7300 3600 60  0001 C CNN
F 3 "" H 7300 3600 60  0001 C CNN
	1    7300 3600
	0    1    1    0   
$EndComp
$Comp
L 74HCT574 U8
U 1 1
P 5650 3600
F 0 "U8" V 5600 3050 60  0000 C CNN
F 1 "74HCT574" V 5700 3050 60  0000 C CNN
F 2 "Housings_DIP:DIP-20_W7.62mm_Socket" H 5650 3600 60  0001 C CNN
F 3 "" H 5650 3600 60  0001 C CNN
	1    5650 3600
	0    1    1    0   
$EndComp
Wire Wire Line
	3900 1000 4450 1000
Connection ~ 7100 2200
Wire Wire Line
	5350 2200 7100 2200
Wire Wire Line
	4750 2650 5350 2650
Wire Wire Line
	5350 2650 5350 2200
Wire Wire Line
	4550 2650 3900 2650
Connection ~ 3900 2650
Connection ~ 5350 2200
Text Label 5050 2200 3    60   ~ 0
E
Text Label 6100 6100 0    60   ~ 0
E
$EndSCHEMATC
